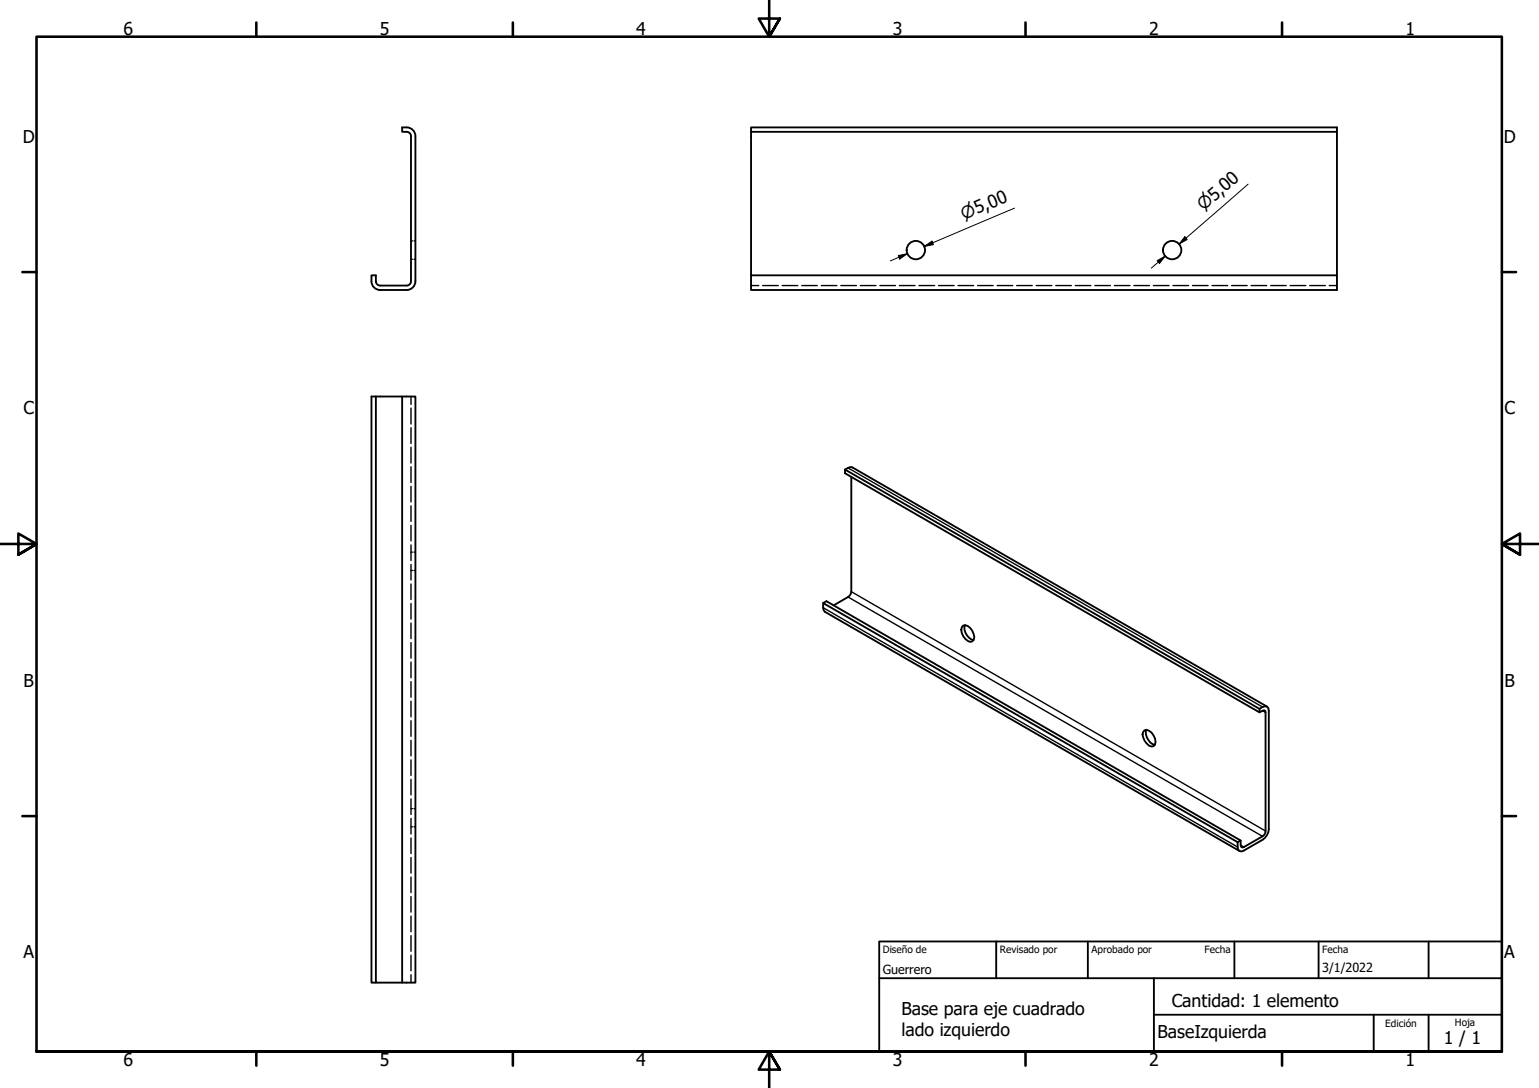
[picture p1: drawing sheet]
<svg xmlns="http://www.w3.org/2000/svg" width="420mm" height="297mm" viewBox="0 0 420 297" stroke-linecap="round" stroke-linejoin="round" font-family="sans-serif">
<!-- layer: Oculto (ISO) -->
<g fill="none" stroke="#000" stroke-width=".38">
<path d="M112.2 65.8h.4M112.2 70.8h.4M113 65.8h.4M113 70.8h.4M205 78h2.1M208.2 78h4.3M213.6 78h4.2M218.9 78h4.2M224.2 78h4.3M229.6 78h4.2M234.9 78h4.2M240.2 78h4.3"/>
<path d="M245.6 78h4.2M250.9 78h4.2M256.2 78h4.3M261.6 78h4.2M266.9 78h4.2M272.2 78h4.3M277.6 78h4.2M282.9 78h4.2M288.2 78h4.3M293.6 78h4.2M298.9 78h4.2M304.2 78h4.3"/>
<path d="M309.6 78h4.2M314.9 78h4.3M320.2 78h4.3M325.6 78h4.2M330.9 78h4.3M336.2 78h4.3M341.6 78h4.2M346.9 78h4.3M352.2 78h4.3M357.6 78h4.2M362.9 78h2.1M112.2 108.3v2.1"/>
<path d="M112.2 111.4v4.3M112.2 116.8v4.3M112.2 122.1v4.3M112.2 127.4v4.3M112.2 132.8v4.2M112.2 138.1v4.3M112.2 143.4v4.3M112.2 148.8v4.2M112.2 154.1v4.3M112.2 159.4v4.3M112.2 150.7h.4M112.2 155.8h.4"/>
<path d="M113 150.7h.4M113 155.8h.4M112.2 164.8v4.2M112.2 170.1v4.3M112.2 175.4v4.3M112.2 180.8v4.2M112.2 186.1v4.3M112.2 191.4v4.3M112.2 196.8v4.2M112.2 202.1v4.3M112.2 207.4v4.3M112.2 212.8v4.2"/>
<path d="M112.2 218.1v4.3M112.2 223.4v4.3M112.2 228.8v4.2M112.2 234.1v4.3M112.2 239.4v4.3M112.2 220.8h.4M112.2 225.7h.4M113 220.8h.4M113 225.7h.4M112.2 244.8v4.2M112.2 250.1v4.3M112.2 255.4v4.3"/>
<path d="M112.2 260.8v4.2M112.2 266.1v2.2"/>
</g>
<!-- layer: Visible (ISO) -->
<g fill="none" stroke="#000" stroke-width=".51">
<path d="M111 34.8h-1.2v1.2h1.2M111 36a1.17 1.17 0 0 1 1.2 1.2v39.6a1.18 1.18 0 0 1-1.2 1.2M111 34.8a2.38 2.38 0 0 1 2.4 2.4v39.6a2.38 2.38 0 0 1-2.4 2.4M205 34.8h160v1.2h-160zM205 36v43.2h160v-4h-160M365 36v39.2M111 78h-7.2a1.17 1.17 0 0 1-1.2-1.2v-1.6h-1.2a3.5 3.5 0 0 0 .9 3.4l1.5 .6h7.2M102.6 108.3v160h7.2M109.8 108.3h3.6v160h-3.6zM109.8 108.3h-8.4v160h1.2M230.7 128.2l113.2 65.3 .8-.5 1.2-.1 .4 .4 .1 .7v32.4a3.8 3.8 0 0 1-1.7 2.9l-5.1 2.9-.6 .3-.6-.2-.4-.3-.1-2.1-113.2-65.3M232.4 130.2v31.3l-.1 .6-.8 .9-3.9 2.3"/>
<path d="M263 170.8a2.18 2.18 0 0 1 2.4 1.4 2.09 2.09 0 0 1 0 2.9 2.22 2.22 0 0 1-2.4-1.4 2.2 2.2 0 0 1 0-2.9zM263.5 170.7a3.3 3.3 0 0 0 2.3 4M312.5 199.4a2.22 2.22 0 0 1 2.5 1.4 2.2 2.2 0 0 1 0 2.9 2.14 2.14 0 0 1-2.5-1.5 2.02 2.02 0 0 1 0-2.8zM312.9 199.2a3.5 3.5 0 0 0 2.4 4.1M343.9 193.5v1M345.9 192.9l-113.2-65.3-.5-.1-1.5 .7v1l113.2 65.3 1.2-.6 .3 .2v33.3l-.7 .9-5.5 3.1-.4-.2-.1-.5v-1.2l-113.1-65.4-.9 .5 .2 2 .3 .5 113.2 65.2M338.7 229.5l-.8 .4"/>
<circle cx="250" cy="68.3" r="2.51"/>
<circle cx="320" cy="68.3" r="2.51"/>
</g>
<!-- layer: Visible fina (ISO) -->
<path d="M231.5 127.7l113.2 65.3M224.7 165.9l113.2 65.4M231.5 163l113.2 65.3M232.4 161.5l113.1 65.4M344.7 194l.8 .5M338.7 230.7l.9 .6" fill="none" stroke="#000" stroke-width=".38"/>
<!-- layer: Borde (ISO) -->
<g fill="none" stroke="#000" stroke-width=".7">
<path d="M70 6.1v3.9M140 6.1v3.9M210 0v10l-2.9-4.9h5.8l-2.9 4.9 2.9-4.9M280 6.1v3.9M350 6.1v3.9M6.1 74.3h3.9M410 74.3h3.9M0 148.5h10l-5-2.8v5.7l5-2.9-5 2.9M420 148.5h-10l5-2.8v5.7l-5-2.9 5 2.9M6.1 222.8h3.9M410 222.8h3.9M10 287.1v-277.1h400v277.1h-400h400"/>
<path d="M70 287.1v3.8M140 287.1v3.8M212.9 292l-2.9-4.9 2.9 4.9h-5.8l2.9-4.9v9.9M280 287.1v3.8M350 287.1v3.8"/>
</g>
<path d="M240 257h170v30.1h-170zM272 257v10.1M297 257v10.1M337 257v10.1M360 257v10.1M390 257v10.1M240 267.1h170M315 277h95M315 267.1v20M375 277v10.1M390 277v10.1" fill="none" stroke="#000" stroke-width=".51"/>
<!-- layer: Cota (ISO) -->
<path d="M277 56.8l-24.7 10.5 2.3-1M340.7 50.3l-18.8 16.4 1.9-1.7M245.2 69.8l2.5-.5-2.1 1.4zM247.7 69.3l-4.6 1.9M252.3 67.3l2.1-1.5 .4 1zM315.9 71.2l2.2-1.3-1.6 2zM318.1 69.9l-3.8 3.3M323.5 64.6l.6 .8-2.2 1.3z" fill="none" stroke="#000" stroke-width=".27"/>
<g fill="#000">
<path d="M245.2 69.8l2.5-.5-2.1 1.4z" fill-rule="evenodd"/>
<path d="M252.3 67.3l2.1-1.5 .4 1z" fill-rule="evenodd"/>
<path d="M315.9 71.2l2.2-1.3-1.6 2z" fill-rule="evenodd"/>
<path d="M323.5 64.6l.6 .8-2.2 1.3z" fill-rule="evenodd"/>
</g>
<g font-size="4.8">
<text x="33.7" y="9.6">6</text>
<text x="103.7" y="9.6">5</text>
<text x="173.7" y="9.6">4</text>
<text x="243.7" y="9.6">3</text>
<text x="313.7" y="9.6">2</text>
<text x="383.7" y="9.6">1</text>
<text x="6.2" y="38.9">D</text>
<text x="410.5" y="38.9">D</text>
<text x="6.4" y="113.1">C</text>
<text x="410.7" y="113.1">C</text>
<text x="6.4" y="187.4">B</text>
<text x="410.7" y="187.4">B</text>
<text x="6.4" y="261.7">A</text>
<text x="410.7" y="261.7">A</text>
<text x="319.9" y="274.8">Cantidad: 1 elemento</text>
<text x="246.1" y="277.1">Base para eje cuadrado</text>
<text x="246.1" y="282.9">lado izquierdo</text>
<text x="316" y="283.4">BaseIzquierda</text>
<text x="394.2" y="285">1 / 1</text>
<text x="33.7" y="290.9">6</text>
<text x="103.7" y="290.9">5</text>
<text x="173.7" y="290.9">4</text>
<text x="243.7" y="290.9">3</text>
<text x="313.7" y="290.9">2</text>
<text x="383.7" y="290.9">1</text>
</g>
<g font-size="4.6">
<text x="328.5" y="57.7" transform="rotate(-41 328.5 57.7)">⌀5,00</text>
<text x="263.1" y="60.1" transform="rotate(-23 263.1 60.1)">⌀5,00</text>
</g>
<g font-size="3.4">
<text x="241" y="266">Guerrero</text>
<text x="361" y="265.5">3/1/2022</text>
</g>
<g font-size="2.7">
<text x="241" y="260.2">Diseño de</text>
<text x="273" y="260.1">Revisado por</text>
<text x="298" y="260.1">Aprobado por</text>
<text x="328.9" y="260.1">Fecha</text>
<text x="361" y="260.1">Fecha</text>
<text x="378.2" y="280.3">Edición</text>
<text x="397.2" y="280">Hoja</text>
</g>
</svg>
